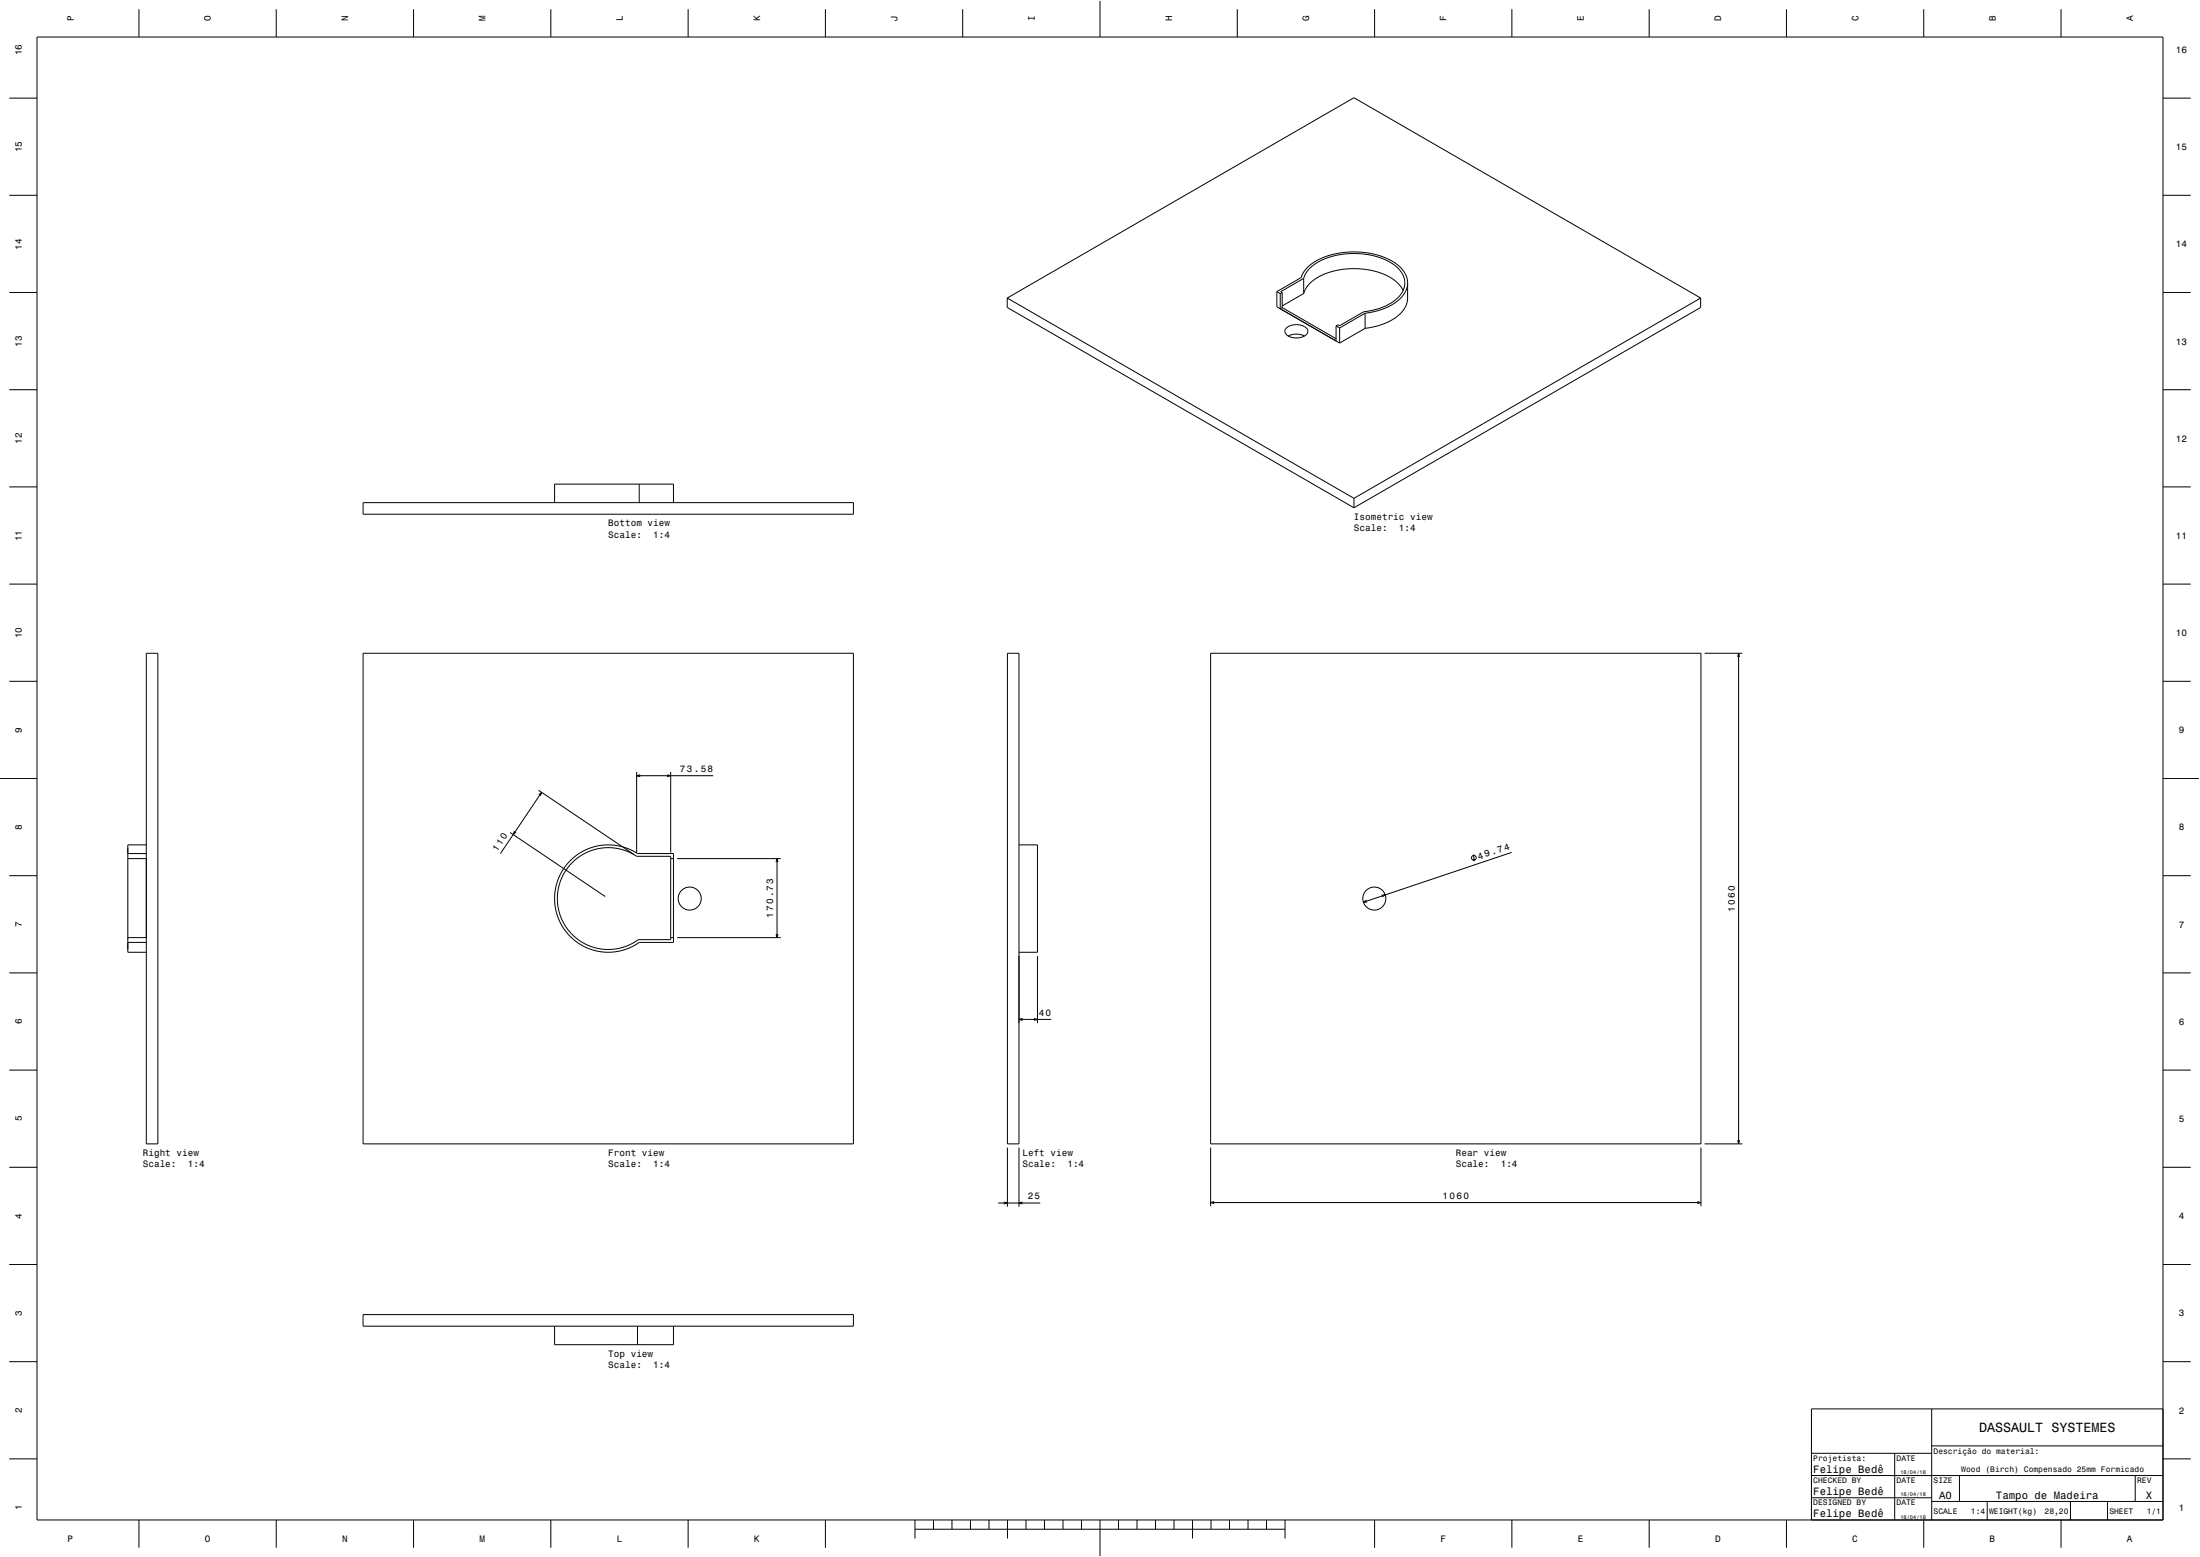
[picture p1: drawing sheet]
<svg xmlns="http://www.w3.org/2000/svg" width="1189mm" height="841mm" viewBox="0 0 1189 841" stroke-linecap="round" stroke-linejoin="round" font-family="sans-serif">
<g fill="none" stroke="#000" stroke-width=".54">
<path d="M75 5v15M149 5v15M223 5v15M298 5v15M372 5v15M446 5v15M520 5v15M595 0v20M669 5v15M743 5v15M817 5v15M891 5v15"/>
<path d="M965 5v15M1040 5v15M1114 5v15M20 20h1149v801h-1149zM5 53h15M1169 53h15M5 106h15M1169 106h15M5 158h15M690 158v8l34 19M690 158l2 1M692 159v8l1-1"/>
<path d="M693 158v8M693 158l-1 1M705 150l2-4 6-5 7-3 9-1h8l9 2 7 4 4 4 2 4v4l-2 3-3 4-7 4-10 2-13 8-1-1-1 1M705 159l-12 6M705 150v9M705 150l-13 8h1M758 157l-4-5-6-4-9-2-9-1-9 1-8 3-6 4-2 6M761 153v10l-2 3-2 3-3 3-5 2-6 2-5 1M761 153l-2 5-5 5-7 4-9 2M761 153l-1-4-2-3-3-3-4-3-5-2-6-1-11-1-10 2-7 3-6 4-3 5-13 8M1169 158h15M544 161v5l188 108"/>
<path d="M544 161l188 108M544 161l188-108 187 108M693 166l29 17M695 177l3-1h4l4 1 1 2-1 2-2 1h-5h-3l-1-2-1-1zM722 176l2 1M722 176v8M724 177v8M738 169v8M738 177l-14 8M738 169l-14 8M919 161v5l-187 108M919 161l-187 108"/>
<path d="M696 182l4-2 5 2M5 211h15M1169 211h15M5 263h15M196 272h265v6h-265zM300 272v-10h64v10M345 262v10M732 269v5M1169 263h15M5 315h15M1169 315h15M79 353h6v265h-6z"/>
<path d="M196 353h265v265h-265zM544 353h7v265h-7zM654 353h265v265h-265zM921 353h21M939 355l1-2v2M940 353v265M5 368h15M1169 368h15M344 417v44M344 419h41M346 418l-2 1 2 1M361 418l1 1-1 1"/>
<path d="M362 417v44M0 421h20M291 427l51 34M291 429l2-1-1 2M293 428l-23 33M1169 421h20M79 456h-10v58h10M276 450l51 34M278 449l-1 2 2-2M551 456h10v58h-10M5 473h15M69 464h10"/>
<path d="M69 461h10M308 465l4-4 5-2 5-2 5-1 9 1 9 4h19v48h-19l-8 4-9 1-9-1-8-5-5-4-3-5-2-6-1-6v-6l2-6 2-5zM309 466l4-3 4-3 5-1 5-1 9 1 8 4h18v45h-17l-8 4-8 1-9-2-8-4-4-4-4-5-2-5-1-6 1-6 1-5 3-6zM362 464h2M366 464h56M419 466l1-2v2M420 464v42M796 462l1 3M817 460l-80 27M1169 473h15M739 486l-2 1h2M747 483h2l-2 1"/>
<path d="M69 506h10M69 509h10M362 506h2M366 506h56M419 505l1 1v-1M561 516v37M5 526h15M1169 526h15M551 551h17M553 550l-2 1h2M559 550l2 1h-2M5 578h15"/>
<path d="M1169 578h15M544 620v32M551 620v32M654 620v32M919 620v32M921 618h21M939 616l1 2v-2M5 631h15M1169 631h15M539 650h23M543 649l1 1h-1M553 649l-2 1h2"/>
<path d="M654 650h265M656 649l-2 1h2M917 649l2 1h-2M5 683h15M1169 683h15M196 710h265v6h-265zM300 716v10h64v-10M345 716v10M5 735h15M1169 735h15M1044 761v60M1169 761h-190v60"/>
<path d="M5 788h15M979 797h190M979 785h65M1024 785v36M1044 781h125M1059 797v14M1154 797v14M1169 788h15M979 809h65M1044 811h125M1074 811v10M1119 811v10"/>
<path d="M1139 811v10M75 821v15M149 821v15M223 821v15M298 821v15M372 821v15M446 821v15M494 826h200M494 821v10M505 821v5M515 821v5M524 821v5"/>
<path d="M535 821v5M544 821v10M554 821v5M565 821v5M574 821v5M584 821v5M595 821v20M604 821v5M615 821v5M625 821v5M634 821v5M645 821v10"/>
<path d="M655 821v5M664 821v5M675 821v5M685 821v5M694 821v10M743 821v15M817 821v15M891 821v15M965 821v15M1040 821v15M1114 821v15"/>
<circle cx="797" cy="463" r="1.3"/>
<circle cx="373" cy="485" r="6"/>
<circle cx="743" cy="485" r="6"/>
</g>
<path d="M0 0h1189v841h-1189" fill="none" stroke="#fff" stroke-width=".54"/>
<text font-size="7.2" x="1070" y="774">DASSAULT SYSTEMES</text>
<g font-size="5.8">
<text x="980" y="796">Felipe Bedê</text>
<text x="980" y="808">Felipe Bedê</text>
<text x="1048" y="810">A0</text>
<text x="1079" y="810">Tampo de Madeira</text>
<text x="1160" y="810">X</text>
<text x="980" y="820">Felipe Bedê</text>
</g>
<g font-size="5.1">
<text x="269" y="460" transform="rotate(-56 269 460)">110</text>
<text x="799" y="464" transform="rotate(-19 799 464)">49.74</text>
</g>
<g font-size="5">
<text x="40" y="12" transform="rotate(-90 40 12)">P</text>
<text x="114" y="12" transform="rotate(-90 114 12)">O</text>
<text x="188" y="12" transform="rotate(-90 188 12)">N</text>
<text x="262" y="12" transform="rotate(-90 262 12)">M</text>
<text x="337" y="12" transform="rotate(-90 337 12)">L</text>
<text x="411" y="12" transform="rotate(-90 411 12)">K</text>
<text x="485" y="12" transform="rotate(-90 485 12)">J</text>
<text x="559" y="12" transform="rotate(-90 559 12)">I</text>
<text x="633" y="12" transform="rotate(-90 633 12)">H</text>
<text x="708" y="12" transform="rotate(-90 708 12)">G</text>
<text x="782" y="12" transform="rotate(-90 782 12)">F</text>
<text x="856" y="12" transform="rotate(-90 856 12)">E</text>
<text x="930" y="12" transform="rotate(-90 930 12)">D</text>
<text x="1004" y="12" transform="rotate(-90 1004 12)">C</text>
<text x="1079" y="12" transform="rotate(-90 1079 12)">B</text>
<text x="1153" y="12" transform="rotate(-90 1153 12)">A</text>
<text x="12" y="30" transform="rotate(-90 12 30)">16</text>
<text x="1176" y="29">16</text>
<text x="12" y="82" transform="rotate(-90 12 82)">15</text>
<text x="1176" y="81">15</text>
<text x="12" y="135" transform="rotate(-90 12 135)">14</text>
<text x="1176" y="134">14</text>
<text x="12" y="187" transform="rotate(-90 12 187)">13</text>
<text x="1176" y="186">13</text>
<text x="12" y="240" transform="rotate(-90 12 240)">12</text>
<text x="1176" y="239">12</text>
<text x="732" y="281">Isometric view</text>
<text x="329" y="284">Bottom view</text>
<text x="732" y="287">Scale:</text>
<text x="756" y="287">1:4</text>
<text x="12" y="292" transform="rotate(-90 12 292)">11</text>
<text x="329" y="290">Scale:</text>
<text x="353" y="290">1:4</text>
<text x="1176" y="291">11</text>
<text x="12" y="345" transform="rotate(-90 12 345)">10</text>
<text x="1176" y="344">10</text>
<text x="12" y="396" transform="rotate(-90 12 396)">9</text>
<text x="1177" y="396">9</text>
<text x="367" y="417">73.58</text>
<text x="12" y="448" transform="rotate(-90 12 448)">8</text>
<text x="1177" y="449">8</text>
<text x="418" y="496" transform="rotate(-90 418 496)">170.73</text>
<text x="938" y="492" transform="rotate(-90 938 492)">1060</text>
<text x="12" y="501" transform="rotate(-90 12 501)">7</text>
<text x="1177" y="501">7</text>
<text x="561" y="549">40</text>
<text x="12" y="553" transform="rotate(-90 12 553)">6</text>
<text x="1177" y="554">6</text>
<text x="12" y="606" transform="rotate(-90 12 606)">5</text>
<text x="1177" y="606">5</text>
<text x="77" y="624">Right view</text>
<text x="329" y="624">Front view</text>
<text x="553" y="624">Left view</text>
<text x="787" y="624">Rear view</text>
<text x="77" y="631">Scale:</text>
<text x="101" y="631">1:4</text>
<text x="329" y="631">Scale:</text>
<text x="353" y="631">1:4</text>
<text x="553" y="631">Scale:</text>
<text x="577" y="631">1:4</text>
<text x="787" y="631">Scale:</text>
<text x="811" y="631">1:4</text>
<text x="555" y="648">25</text>
<text x="780" y="648">1060</text>
<text x="12" y="658" transform="rotate(-90 12 658)">4</text>
<text x="1177" y="659">4</text>
<text x="12" y="711" transform="rotate(-90 12 711)">3</text>
<text x="1177" y="711">3</text>
<text x="329" y="733">Top view</text>
<text x="329" y="739">Scale:</text>
<text x="353" y="739">1:4</text>
<text x="12" y="763" transform="rotate(-90 12 763)">2</text>
<text x="1177" y="764">2</text>
<text x="12" y="816" transform="rotate(-90 12 816)">1</text>
<text x="1177" y="816">1</text>
<text x="36" y="833">P</text>
<text x="111" y="833">O</text>
<text x="185" y="833">N</text>
<text x="259" y="833">M</text>
<text x="333" y="833">L</text>
<text x="407" y="833">K</text>
<text x="778" y="833">F</text>
<text x="853" y="833">E</text>
<text x="927" y="833">D</text>
<text x="1001" y="833">C</text>
<text x="1075" y="833">B</text>
<text x="1149" y="833">A</text>
</g>
<g font-size="4.3">
<text x="1045" y="785">Descrição do material:</text>
<text x="980" y="789">Projetista:</text>
<text x="1025" y="789">DATE</text>
<text x="1060" y="795">Wood (Birch) Compensado 25mm Formicado</text>
<text x="980" y="801">CHECKED BY</text>
<text x="1025" y="801">DATE</text>
<text x="1045" y="801">SIZE</text>
<text x="1155" y="801">REV</text>
<text x="980" y="813">DESIGNED BY</text>
<text x="1025" y="813">DATE</text>
<text x="1045" y="818">SCALE</text>
<text x="1065" y="818">1:4</text>
<text x="1075" y="818">WEIGHT(kg)</text>
<text x="1105" y="818">28,20</text>
<text x="1140" y="818">SHEET</text>
<text x="1160" y="818">1/1</text>
</g>
<g font-size="2.9">
<text x="1027" y="796">18/04/18</text>
<text x="1027" y="808">18/04/18</text>
<text x="1027" y="820">18/04/18</text>
</g>
</svg>
